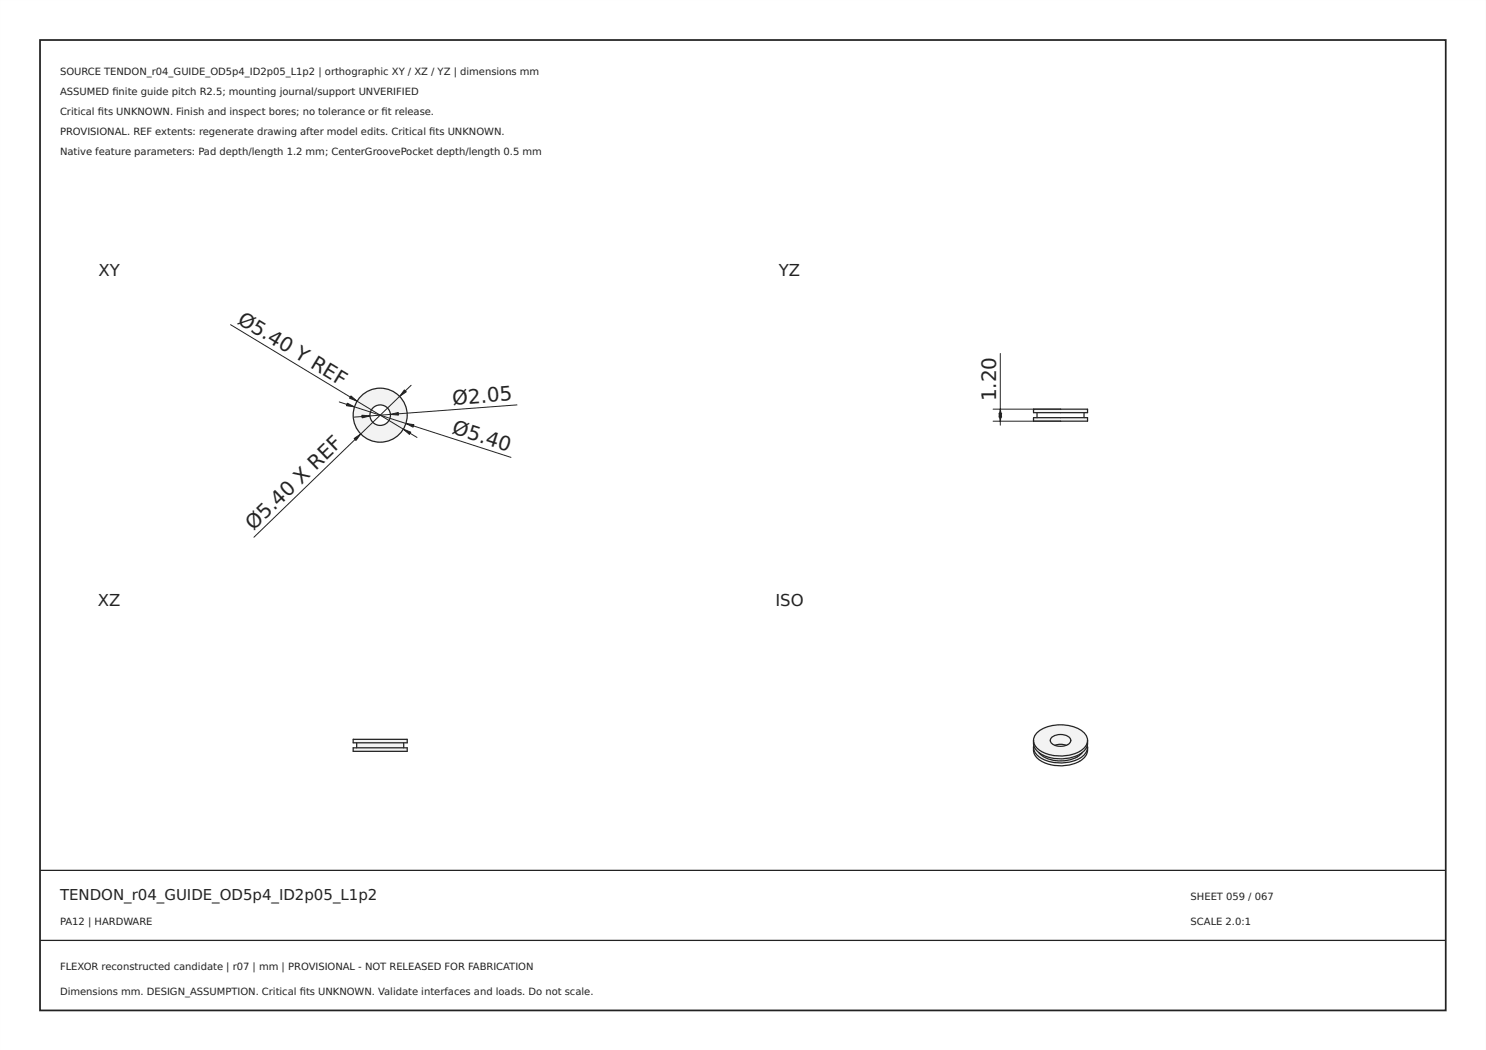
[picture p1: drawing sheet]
<svg xmlns="http://www.w3.org/2000/svg" width="297mm" height="210mm" viewBox="0 0 297 210" stroke-linecap="round" stroke-linejoin="round" font-family="sans-serif">
<path d="M0 0h297v210h-297zM0 0v210h297v-210z" fill="#000"/>
<path d="M8 8h281v194h-281z" fill="none" stroke="#222" stroke-width=".35"/>
<path d="M8 174h281zM8 188h281z" fill="#000" stroke="#222" stroke-width=".25"/>
<path d="M70.6 83a5.4 5.4 0 0 1 10.8 0 5.4 5.4 0 0 1-10.8 0zM73.9 83a2.05 2.05 0 0 1 4.1 0 2.05 2.05 0 0 1-4.1 0z" fill-rule="evenodd" fill="#f1f3f5"/>
<g fill="none" stroke="#212529" stroke-width=".25">
<circle cx="76" cy="83" r="5.4"/>
<circle cx="76" cy="83" r="2.05"/>
</g>
<path d="M46.1 64.9l37.3 22.5M82.2 77l-31.4 30.4M67.8 80.4l34.3 11M103.3 80.9l-32.5 2.5" fill="none" stroke="#212529" stroke-width=".2"/>
<g fill="#212529" stroke="#212529" stroke-width=".2">
<path d="M70.8 87.7l1.3-.9-.9 1.3z"/>
<path d="M80.8 77.9l.4 .4-1.3 .9z"/>
<path d="M70.1 79.1l1.3 1.1-1.5-.6z"/>
<path d="M80.6 85.8l1.5 .6-.3 .4z"/>
<path d="M78 82.8l1.6-.3 .1 .5z"/>
<path d="M72.3 83l1.7 .2-1.6 .3z"/>
<path d="M81.1 84.7l1.6 .2-.1 .5z"/>
<path d="M69.4 80.6l1.5 .7-1.6-.2z"/>
</g>
<g fill="#f1f3f5">
<path d="M70.6 149.5h10.8v.7h-10.8z" fill-rule="evenodd"/>
<path d="M71.3 148.5h9.4v1h-9.4z" fill-rule="evenodd"/>
<path d="M70.6 147.8h10.8v.7h-10.8z" fill-rule="evenodd"/>
</g>
<path d="M70.6 149.5h10.8v.7h-10.8zM70.6 147.8h10.8v.7h-10.8zM71.3 148.5v1M80.7 148.5v1" fill="none" stroke="#212529" stroke-width=".25"/>
<g fill="#f1f3f5">
<path d="M206.6 83.5h10.8v.7h-10.8z" fill-rule="evenodd"/>
<path d="M206.6 81.8h10.8v.7h-10.8z" fill-rule="evenodd"/>
</g>
<path d="M206.6 83.5h10.8v.7h-10.8zM206.6 81.8h10.8v.7h-10.8zM207.3 82.5v1M216.7 82.5v1" fill="none" stroke="#212529" stroke-width=".25"/>
<path d="M200 70.7v14.3M198.5 81.8h13.5M198.5 84.2h13.5" fill="none" stroke="#212529" stroke-width=".2"/>
<g fill="#212529" stroke="#212529" stroke-width=".2">
<path d="M200 81.8l.2 1.6h-.5z"/>
<path d="M199.7 82.6h.5l-.2 1.6z"/>
</g>
<g fill="#f1f3f5">
<path d="M206.6 149a5.4 5.4 0 0 0 5.8 3.1 5.2 5.2 0 0 0 4.9-3.1 2.43 2.43 0 0 1-1.5 2.6 8 8 0 0 1-8.5-.7 2.06 2.06 0 0 1-.7-1.9z" fill-rule="evenodd"/>
<path d="M206.6 148a3.2 3.2 0 0 0 2.5 2.6 8 8 0 0 0 7.6-1 2.22 2.22 0 0 0 .7-1.6 3.1 3.1 0 0 1-2.6 3.3 7.6 7.6 0 0 1-7.7-1.4l-.5-.9z" fill-rule="evenodd"/>
<path d="M207.6 150.4a8.1 8.1 0 0 0 8.7 0 6.5 6.5 0 0 1-7.5 1z" fill-rule="evenodd"/>
<path d="M207.3 146.4a7.8 7.8 0 0 1 9.4 0 2.24 2.24 0 0 1-.9 3.8 8 8 0 0 1-8.5-.7 2.04 2.04 0 0 1 0-3.1zM210.2 147.4a.94 .94 0 0 0-.2 1 .94 .94 0 0 0 .8 .6 2.47 2.47 0 0 0 3.2-.8 1.31 1.31 0 0 0-1.5-1.3 2.93 2.93 0 0 0-2.3 .5z" fill-rule="evenodd"/>
<path d="M210.2 147.4a2.8 2.8 0 0 1 3.8 .3 .96 .96 0 0 1-.3 1 .96 .96 0 0 1-1 .2h-1.4a.92 .92 0 0 1-1.1-.3 .92 .92 0 0 1 0-1.2z" fill-rule="evenodd"/>
</g>
<path d="M206.6 149.4a2.74 2.74 0 0 0 1.8 2.9 8 8 0 0 0 8.3-.8 2.39 2.39 0 0 0 .7-2.1M206.6 149.4a3.2 3.2 0 0 0 2.5 2.6 8 8 0 0 0 7.6-1 2.22 2.22 0 0 0 .7-1.6M206.6 148a3.2 3.2 0 0 0 2.5 2.6 8 8 0 0 0 7.6-1 2.22 2.22 0 0 0 .7-1.6M206.6 148a3.3 3.3 0 0 1 2.7-2.7 8 8 0 0 1 7.4 1.1l.6 1.1 .1 .5M206.6 148a2.74 2.74 0 0 0 1.8 2.9 8 8 0 0 0 8.3-.8 2.39 2.39 0 0 0 .7-2.1M206.6 149v.4M207.6 150.4a6.5 6.5 0 0 0 7.2 1.2l.8-.5 .7-.7M210.2 147.4a2.8 2.8 0 0 1 3.8 .3 1.19 1.19 0 0 1-1.4 1.4 2.12 2.12 0 0 1-2.7-1.1zM210.8 149l1-.2 1.3 .2M217.3 149l.1 .4" fill="none" stroke="#212529" stroke-width=".25"/>
<g font-size="4" fill="#212529">
<text x="47.3" y="64.5" transform="rotate(31 47.3 64.5)">Ø5.40 Y REF</text>
<text x="90.5" y="81" transform="rotate(-4 90.5 81)">Ø2.05</text>
<text x="199.1" y="80.2" transform="rotate(-90 199.1 80.2)">1.20</text>
<text x="90.2" y="86.6" transform="rotate(18 90.2 86.6)">Ø5.40</text>
<text x="50.7" y="106.1" transform="rotate(-44 50.7 106.1)">Ø5.40 X REF</text>
</g>
<g font-size="3.3" fill="#212529">
<text x="19.7" y="55.1">XY</text>
<text x="155.7" y="55.1">YZ</text>
<text x="19.6" y="121.1">XZ</text>
<text x="155" y="121.1">ISO</text>
</g>
<text font-size="3" fill="#222" x="12" y="180">TENDON_r04_GUIDE_OD5p4_ID2p05_L1p2</text>
<g font-size="2" fill="#222">
<text x="12" y="15">SOURCE TENDON_r04_GUIDE_OD5p4_ID2p05_L1p2 | orthographic XY / XZ / YZ | dimensions mm</text>
<text x="12" y="19">ASSUMED fnite guide pitch R2.5; mounting journal/support UNVERIFIED</text>
<text x="12" y="23">Critical fts UNKNOWN. Finish and inspect bores; no tolerance or ft release.</text>
<text x="19.6" y="23">i</text>
<text x="22.5" y="19">i</text>
<text x="76.3" y="23">i</text>
<text x="12" y="27">PROVISIONAL. REF extents: regenerate drawing after model edits. Critical fts UNKNOWN.</text>
<text x="85.8" y="27">i</text>
<text x="12" y="31">Native feature parameters: Pad depth/length 1.2 mm; CenterGroovePocket depth/length 0.5 mm</text>
<text x="238" y="180">SHEET 059 / 067</text>
<text x="12" y="185">PA12 | HARDWARE</text>
<text x="238" y="185">SCALE 2.0:1</text>
<text x="12" y="194">FLEXOR reconstructed candidate | r07 | mm | PROVISIONAL - NOT RELEASED FOR FABRICATION</text>
<text x="12" y="199">Dimensions mm. DESIGN_ASSUMPTION. Critical fts UNKNOWN. Validate interfaces and loads. Do not scale.</text>
<text x="59.9" y="199">i</text>
</g>
</svg>
